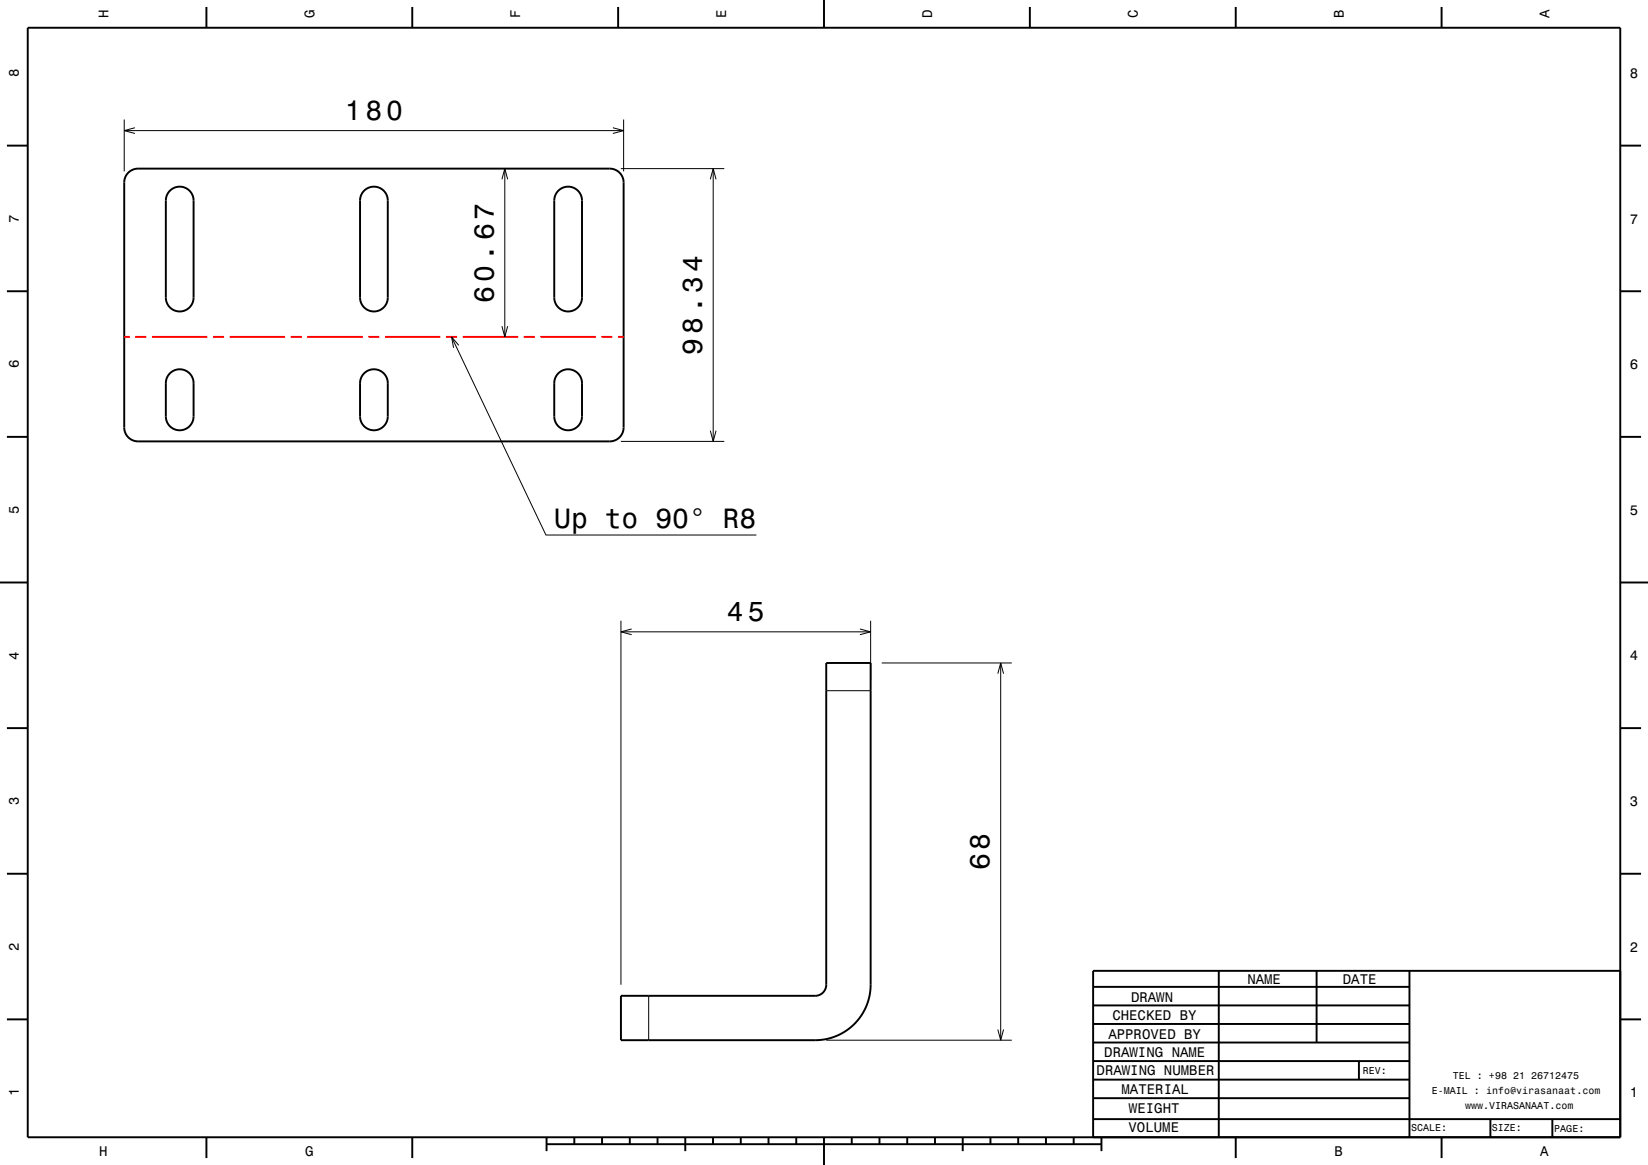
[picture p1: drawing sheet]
<svg xmlns="http://www.w3.org/2000/svg" width="297mm" height="210mm" viewBox="0 0 297 210" stroke-linecap="round" stroke-linejoin="round" font-family="sans-serif">
<g fill="none" stroke="#000" stroke-width=".18">
<path d="M22.4 21.5v9.4M22.4 23.5h90M24.3 23l-1.9 .5 1.9 .6M90.5 32.3l.5-1.9 .5 1.9M91 30.4v30.3M110.5 23l1.9 .5-1.9 .6M111.9 30.4h18.6M112.4 21.5v9.4M128 32.3l.5-1.9 .5 1.9M128.5 30.4v49.2M90.5 58.8l.5 1.9 .5-1.9M81.4 60.7l17 35.7h37.9"/>
<path d="M82.7 62.3l-1.3-1.6 .3 2M111.9 79.6h18.6M128 77.6l.5 2 .5-2M111.9 111.9v65.6M111.9 113.9h45M113.8 113.4l-1.9 .5 1.9 .5M155 113.4l1.9 .5-1.9 .5M156.9 111.9v10.6M158.9 119.5h23.4M180.3 119.5v68M148.9 124.5h8M179.8 121.4l.5-1.9 .6 1.9"/>
<path d="M116.9 179.5v8M148.9 187.5h33.4M179.8 185.6l.5 1.9 .6-1.9"/>
</g>
<g fill="none" stroke="#000" stroke-width=".35">
<path d="M5 5h287v200h-287zM37.2 1.3v3.7M74.3 1.3v3.7M111.4 1.3v3.7M148.5 0v5M185.6 1.3v3.7M222.7 1.3v3.7M259.8 1.3v3.7M1.2 26.3h3.8M23.1 31.2a2.51 2.51 0 0 1 1.8-.8h85a2.5 2.5 0 0 1 2.5 2.5v44.2a2.5 2.5 0 0 1-2.5 2.5h-85a2.5 2.5 0 0 1-2.5-2.5v-44.2a2.48 2.48 0 0 1 .7-1.7zM30.5 34.5a2.5 2.5 0 0 1 2.8-.7 2.5 2.5 0 0 1 1.6 2.3v17.5a2.5 2.5 0 0 1-2.5 2.5 2.5 2.5 0 0 1-2.5-2.5v-17.5a2.48 2.48 0 0 1 .6-1.6zM65.5 34.5a2.5 2.5 0 0 1 2.8-.7 2.5 2.5 0 0 1 1.6 2.3v17.5a2.5 2.5 0 0 1-2.5 2.5 2.5 2.5 0 0 1-2.5-2.5v-17.5a2.53 2.53 0 0 1 .6-1.6z"/>
<path d="M100.5 34.5a2.5 2.5 0 0 1 2.8-.7 2.5 2.5 0 0 1 1.6 2.3v17.5a2.5 2.5 0 0 1-2.5 2.5 2.5 2.5 0 0 1-2.5-2.5v-17.5a2.53 2.53 0 0 1 .6-1.6zM292 26.3h3.8M1.2 52.5h3.8M292 52.5h3.8M1.2 78.8h3.8M30.7 67.2a2.5 2.5 0 0 1 2.7-.4 2.5 2.5 0 0 1 1.5 2.3v6a2.5 2.5 0 0 1-2.5 2.5 2.5 2.5 0 0 1-2.5-2.5v-6a2.48 2.48 0 0 1 .8-1.9zM65.5 67.4a2.5 2.5 0 0 1 2.8-.7 2.5 2.5 0 0 1 1.6 2.4v6a2.5 2.5 0 0 1-2.5 2.5 2.5 2.5 0 0 1-2.5-2.5v-6a2.51 2.51 0 0 1 .6-1.7zM100.5 67.4a2.5 2.5 0 0 1 2.8-.7 2.5 2.5 0 0 1 1.6 2.4v6a2.5 2.5 0 0 1-2.5 2.5 2.5 2.5 0 0 1-2.5-2.5v-6a2.51 2.51 0 0 1 .6-1.7zM292 78.8h3.8M0 105h5M148.9 119.5h8v58a10 10 0 0 1-10 10h-35v-8h35a2 2 0 0 0 2-2zM292 105h5"/>
<path d="M1.2 131.3h3.8M292 131.3h3.8M1.2 157.5h3.8M292 157.5h3.8M197 177.9h57M219.6 174.9v30M237.3 175v12.9M254 175v30M292 175h-95v30M1.2 183.8h3.8M197 181.2h57M197 184.6h57"/>
<path d="M197 187.9h57M197 191.3h57M197 194.6h57M197 198h57M244.9 191.3v3.3M292 183.8h3.8M37.2 205v3.8M74.3 205v3.8M98.5 206.3h100M98.5 205v2.5M103.5 205v1.3M108.5 205v1.3"/>
<path d="M113.5 205v1.3M118.5 205v1.3M123.5 205v2.5M128.5 205v1.3M133.5 205v1.3M138.5 205v1.3M143.5 205v1.3M148.5 205v5M153.5 205v1.3M158.5 205v1.3M163.5 205v1.3M168.5 205v1.3"/>
<path d="M173.5 205v2.5M178.5 205v1.3M183.5 205v1.3M188.5 205v1.3M193.5 205v1.3M197 201.7h95M198.5 205v2.5M222.7 205v3.8M259.8 205v3.8M268.6 201.7v3.3M279.8 201.8v3.2"/>
</g>
<g fill="none" stroke="#f00" stroke-width=".35">
<path d="M22.4 60.7h1M24.4 60.7h2M27.4 60.7h10M38.4 60.7h2M41.4 60.7h10M52.4 60.7h2M55.4 60.7h10M66.4 60.7h2M69.4 60.7h10M80.4 60.7h2M83.4 60.7h10M94.4 60.7h2"/>
<path d="M97.4 60.7h10M108.4 60.7h2M111.4 60.7h1"/>
</g>
<g font-size="5">
<text x="62.1" y="21.5">180</text>
<text x="89" y="54.6" transform="rotate(-90 89 54.6)">60.67</text>
<text x="126.5" y="64" transform="rotate(-90 126.5 64)">98.34</text>
<text x="99.9" y="95.3">Up to 90° R8</text>
<text x="131" y="111.9">45</text>
<text x="178.3" y="156.9" transform="rotate(-90 178.3 156.9)">68</text>
</g>
<g font-size="2.5">
<text x="19.6" y="3.3" transform="rotate(-90 19.6 3.3)">H</text>
<text x="56.7" y="3.3" transform="rotate(-90 56.7 3.3)">G</text>
<text x="93.8" y="3.3" transform="rotate(-90 93.8 3.3)">F</text>
<text x="130.9" y="3.3" transform="rotate(-90 130.9 3.3)">E</text>
<text x="168" y="3.3" transform="rotate(-90 168 3.3)">D</text>
<text x="205.1" y="3.3" transform="rotate(-90 205.1 3.3)">C</text>
<text x="242.2" y="3.3" transform="rotate(-90 242.2 3.3)">B</text>
<text x="279.3" y="3.3" transform="rotate(-90 279.3 3.3)">A</text>
<text x="3.4" y="13.9" transform="rotate(-90 3.4 13.9)">8</text>
<text x="293.7" y="14">8</text>
<text x="3.4" y="40.1" transform="rotate(-90 3.4 40.1)">7</text>
<text x="293.7" y="40.3">7</text>
<text x="3.4" y="66.4" transform="rotate(-90 3.4 66.4)">6</text>
<text x="293.7" y="66.5">6</text>
<text x="3.4" y="92.6" transform="rotate(-90 3.4 92.6)">5</text>
<text x="293.7" y="92.8">5</text>
<text x="3.4" y="118.9" transform="rotate(-90 3.4 118.9)">4</text>
<text x="293.7" y="119">4</text>
<text x="3.4" y="145.1" transform="rotate(-90 3.4 145.1)">3</text>
<text x="293.7" y="145.3">3</text>
<text x="3.4" y="171.4" transform="rotate(-90 3.4 171.4)">2</text>
<text x="293.7" y="171.5">2</text>
<text x="224.8" y="177.3">NAME</text>
<text x="242" y="177.3">DATE</text>
<text x="200.5" y="183.9">CHECKED BY</text>
<text x="203.8" y="180.5">DRAWN</text>
<text x="199" y="190.6">DRAWING NAME</text>
<text x="199.7" y="187.2">APPROVED BY</text>
<text x="3.4" y="197.6" transform="rotate(-90 3.4 197.6)">1</text>
<text x="197.6" y="193.8">DRAWING NUMBER</text>
<text x="202.1" y="197.2">MATERIAL</text>
<text x="293.7" y="197.8">1</text>
<text x="203.5" y="200.6">WEIGHT</text>
<text x="17.9" y="208.4">H</text>
<text x="55" y="208.4">G</text>
<text x="203.4" y="204.1">VOLUME</text>
<text x="240.5" y="208.4">B</text>
<text x="277.6" y="208.4">A</text>
</g>
<g font-size="1.8">
<text x="245.6" y="193.6">REV:</text>
<text x="258" y="197.2">E-MAIL : info@virasanaat.com</text>
<text x="261.8" y="194.6">TEL : +98 21 26712475</text>
<text x="254.3" y="203.9">SCALE:</text>
<text x="264" y="199.9">www.VIRASANAAT.com</text>
<text x="268.8" y="203.9">SIZE:</text>
<text x="280.1" y="204">PAGE:</text>
</g>
</svg>
